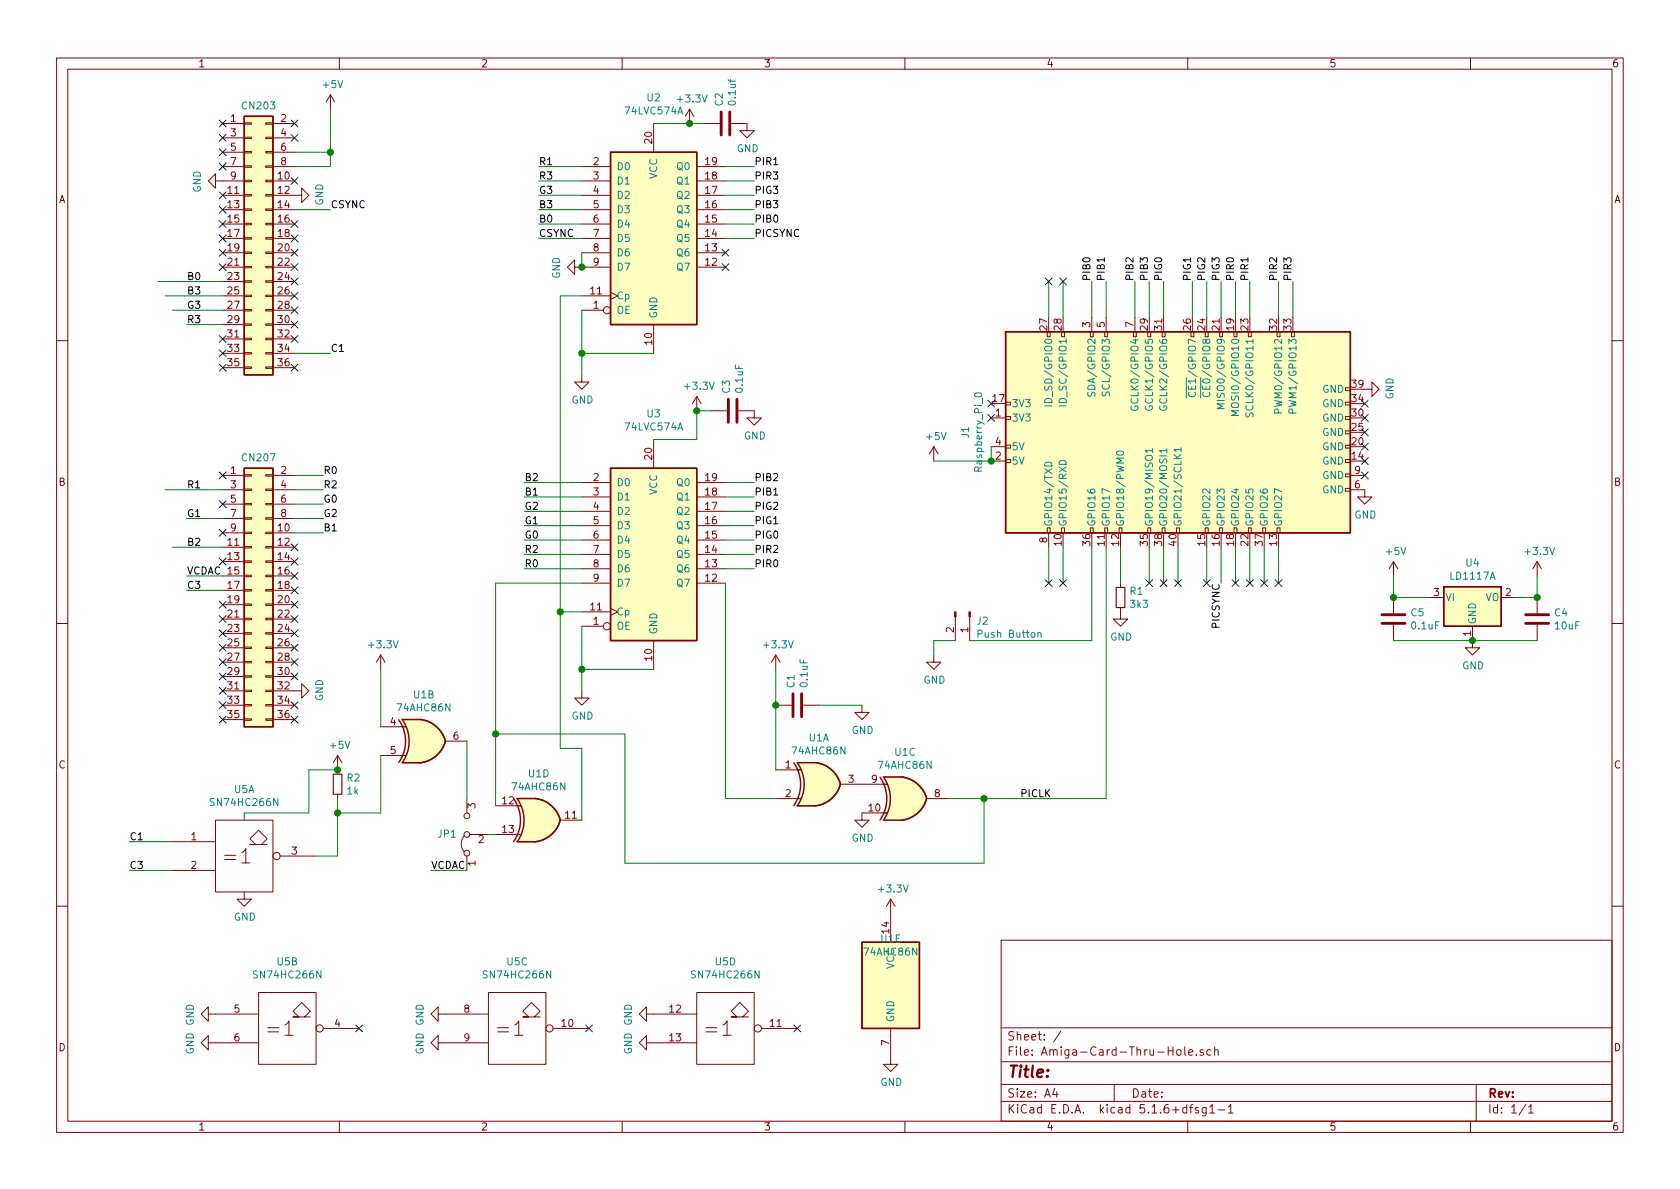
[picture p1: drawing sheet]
EESchema Schematic File Version 4
EELAYER 30 0
EELAYER END
$Descr A4 11693 8268
encoding utf-8
Sheet 1 1
Title ""
Date ""
Rev ""
Comp ""
Comment1 ""
Comment2 ""
Comment3 ""
Comment4 ""
$EndDescr
$Comp
L Connector_Generic:Conn_02x18_Odd_Even CN203
U 1 1
P 1750 1650
F 0 "CN203" H 1800 2575 50  0000 C CNN
F 1 "CN203" H 1800 2576 50  0001 C CNN
F 2 "Amiga:Amiga 2x18 Card Edge Male" H 1750 1650 50  0001 C CNN
F 3 "~" H 1750 1650 50  0001 C CNN
	1    1750 1650
	1    0    0    -1  
$EndComp
NoConn ~ 1550 3900
$Comp
L Connector_Generic:Conn_02x18_Odd_Even CN207
U 1 1
P 1750 4100
F 0 "CN207" H 1800 5025 50  0000 C CNN
F 1 "CN207" H 1800 5026 50  0001 C CNN
F 2 "Amiga:Amiga 2x18 Card Edge Male" H 1750 4100 50  0001 C CNN
F 3 "~" H 1750 4100 50  0001 C CNN
	1    1750 4100
	1    0    0    -1  
$EndComp
NoConn ~ 1550 5000
NoConn ~ 1550 4900
NoConn ~ 1550 4800
NoConn ~ 1550 4700
NoConn ~ 1550 4600
NoConn ~ 1550 4500
NoConn ~ 1550 4400
NoConn ~ 1550 4300
NoConn ~ 1550 4200
NoConn ~ 2050 5000
NoConn ~ 2050 4900
NoConn ~ 2050 4700
NoConn ~ 2050 4600
NoConn ~ 2050 4500
NoConn ~ 2050 4400
NoConn ~ 2050 4300
NoConn ~ 2050 4200
NoConn ~ 2050 4100
NoConn ~ 2050 4000
NoConn ~ 2050 3900
Wire Wire Line
	2050 3300 2250 3300
Wire Wire Line
	2050 3500 2250 3500
Text Label 1300 3400 0    50   ~ 0
R1
Wire Wire Line
	2050 3600 2250 3600
Wire Wire Line
	2050 3700 2250 3700
NoConn ~ 2050 3800
Text Label 1300 3800 0    50   ~ 0
B2
Text Label 1300 3600 0    50   ~ 0
G1
Wire Wire Line
	1550 3600 1300 3600
Wire Wire Line
	1550 4000 1300 4000
Text Label 1300 4000 0    50   ~ 0
VCDAC
Text Label 1300 1950 0    50   ~ 0
B0
Text Label 1300 2050 0    50   ~ 0
B3
Text Label 1300 2150 0    50   ~ 0
G3
Wire Wire Line
	1550 2250 1300 2250
Text Label 1300 2250 0    50   ~ 0
R3
Wire Wire Line
	2050 1450 2300 1450
Text Label 2300 1450 0    50   ~ 0
CSYNC
Text Label 2250 3300 0    50   ~ 0
R0
Text Label 2250 3500 0    50   ~ 0
G0
Text Label 2250 3600 0    50   ~ 0
G2
Text Label 2250 3700 0    50   ~ 0
B1
Wire Wire Line
	2050 1050 2300 1050
Wire Wire Line
	2050 1150 2300 1150
Wire Wire Line
	2300 1150 2300 1050
Wire Wire Line
	2300 1050 2300 750 
Connection ~ 2300 1050
$Comp
L power:+5V #PWR0102
U 1 1
P 2300 750
F 0 "#PWR0102" H 2300 600 50  0001 C CNN
F 1 "+5V" H 2315 923 50  0000 C CNN
F 2 "" H 2300 750 50  0001 C CNN
F 3 "" H 2300 750 50  0001 C CNN
	1    2300 750 
	1    0    0    -1  
$EndComp
NoConn ~ 1550 2550
NoConn ~ 1550 2450
NoConn ~ 1550 2350
NoConn ~ 1550 1850
NoConn ~ 1550 1750
NoConn ~ 1550 1650
NoConn ~ 1550 1550
NoConn ~ 1550 1450
NoConn ~ 1550 1350
NoConn ~ 1550 1150
NoConn ~ 1550 1050
NoConn ~ 1550 950 
NoConn ~ 1550 850 
NoConn ~ 2050 850 
NoConn ~ 2050 950 
NoConn ~ 2050 1250
NoConn ~ 2050 1550
NoConn ~ 2050 1650
NoConn ~ 2050 1750
NoConn ~ 2050 1850
NoConn ~ 2050 1950
NoConn ~ 2050 2050
NoConn ~ 2050 2150
NoConn ~ 2050 2550
NoConn ~ 2050 2350
NoConn ~ 2050 2250
Wire Wire Line
	4050 4350 4050 4650
Wire Wire Line
	4050 4650 4550 4650
Wire Wire Line
	4050 4650 4050 4800
Connection ~ 4050 4650
$Comp
L 74xx:74LS574 U2
U 1 1
P 4550 1650
F 0 "U2" H 4550 2631 50  0000 C CNN
F 1 "74LVC574A" H 4550 2540 50  0000 C CNN
F 2 "Package_DIP:DIP-20_W7.62mm_Socket" H 4550 1650 50  0001 C CNN
F 3 "http://www.ti.com/lit/gpn/sn74LS574" H 4550 1650 50  0001 C CNN
	1    4550 1650
	1    0    0    -1  
$EndComp
Wire Wire Line
	4050 2150 4050 2450
Wire Wire Line
	4550 2450 4050 2450
Connection ~ 4050 2450
Wire Wire Line
	4050 2450 4050 2600
$Comp
L power:GND #PWR0103
U 1 1
P 4050 2600
F 0 "#PWR0103" H 4050 2350 50  0001 C CNN
F 1 "GND" H 4055 2427 50  0000 C CNN
F 2 "" H 4050 2600 50  0001 C CNN
F 3 "" H 4050 2600 50  0001 C CNN
	1    4050 2600
	1    0    0    -1  
$EndComp
$Comp
L power:GND #PWR0104
U 1 1
P 4050 4800
F 0 "#PWR0104" H 4050 4550 50  0001 C CNN
F 1 "GND" H 4055 4627 50  0000 C CNN
F 2 "" H 4050 4800 50  0001 C CNN
F 3 "" H 4050 4800 50  0001 C CNN
	1    4050 4800
	1    0    0    -1  
$EndComp
Wire Wire Line
	1200 2150 1550 2150
Wire Wire Line
	1150 2050 1550 2050
$Comp
L 74xx:74LS574 U3
U 1 1
P 4550 3850
F 0 "U3" H 4550 4831 50  0000 C CNN
F 1 "74LVC574A" H 4550 4740 50  0000 C CNN
F 2 "Package_DIP:DIP-20_W7.62mm_Socket" H 4550 3850 50  0001 C CNN
F 3 "http://www.ti.com/lit/gpn/sn74LS574" H 4550 3850 50  0001 C CNN
	1    4550 3850
	1    0    0    -1  
$EndComp
Wire Wire Line
	1100 1950 1550 1950
Wire Wire Line
	4050 4250 3900 4250
Wire Wire Line
	4050 2050 3900 2050
Wire Wire Line
	3900 2050 3900 4250
$Comp
L power:GND #PWR0105
U 1 1
P 10250 4450
F 0 "#PWR0105" H 10250 4200 50  0001 C CNN
F 1 "GND" H 10255 4277 50  0000 C CNN
F 2 "" H 10250 4450 50  0001 C CNN
F 3 "" H 10250 4450 50  0001 C CNN
	1    10250 4450
	1    0    0    -1  
$EndComp
$Comp
L power:+5V #PWR0106
U 1 1
P 9700 4000
F 0 "#PWR0106" H 9700 3850 50  0001 C CNN
F 1 "+5V" H 9715 4173 50  0000 C CNN
F 2 "" H 9700 4000 50  0001 C CNN
F 3 "" H 9700 4000 50  0001 C CNN
	1    9700 4000
	1    0    0    -1  
$EndComp
$Comp
L Device:C C4
U 1 1
P 10700 4300
F 0 "C4" H 10815 4346 50  0000 L CNN
F 1 "10uF" H 10815 4255 50  0000 L CNN
F 2 "Capacitor_THT:C_Disc_D7.5mm_W4.4mm_P5.00mm" H 10738 4150 50  0001 C CNN
F 3 "~" H 10700 4300 50  0001 C CNN
	1    10700 4300
	1    0    0    -1  
$EndComp
$Comp
L Device:C C1
U 1 1
P 5550 4900
F 0 "C1" H 5665 4946 50  0000 L CNN
F 1 "0.1uF" H 5665 4855 50  0000 L CNN
F 2 "Capacitor_THT:C_Disc_D7.5mm_W4.4mm_P5.00mm" H 5588 4750 50  0001 C CNN
F 3 "~" H 5550 4900 50  0001 C CNN
	1    5550 4900
	0    -1   -1   0   
$EndComp
$Comp
L Device:C C2
U 1 1
P 5050 850
F 0 "C2" H 5165 896 50  0000 L CNN
F 1 "0.1uf" H 5165 805 50  0000 L CNN
F 2 "Capacitor_THT:C_Disc_D7.5mm_W4.4mm_P5.00mm" H 5088 700 50  0001 C CNN
F 3 "~" H 5050 850 50  0001 C CNN
	1    5050 850 
	0    -1   -1   0   
$EndComp
$Comp
L Device:C C3
U 1 1
P 5100 2850
F 0 "C3" H 5215 2896 50  0000 L CNN
F 1 "0.1uF" H 5215 2805 50  0000 L CNN
F 2 "Capacitor_THT:C_Disc_D7.5mm_W4.4mm_P5.00mm" H 5138 2700 50  0001 C CNN
F 3 "~" H 5100 2850 50  0001 C CNN
	1    5100 2850
	0    -1   -1   0   
$EndComp
$Comp
L power:+3.3V #PWR0107
U 1 1
P 10700 4000
F 0 "#PWR0107" H 10700 3850 50  0001 C CNN
F 1 "+3.3V" H 10715 4173 50  0000 C CNN
F 2 "" H 10700 4000 50  0001 C CNN
F 3 "" H 10700 4000 50  0001 C CNN
	1    10700 4000
	1    0    0    -1  
$EndComp
$Comp
L power:GND #PWR0108
U 1 1
P 5250 2850
F 0 "#PWR0108" H 5250 2600 50  0001 C CNN
F 1 "GND" H 5255 2677 50  0000 C CNN
F 2 "" H 5250 2850 50  0001 C CNN
F 3 "" H 5250 2850 50  0001 C CNN
	1    5250 2850
	1    0    0    -1  
$EndComp
$Comp
L power:+3.3V #PWR0109
U 1 1
P 4850 2850
F 0 "#PWR0109" H 4850 2700 50  0001 C CNN
F 1 "+3.3V" H 4865 3023 50  0000 C CNN
F 2 "" H 4850 2850 50  0001 C CNN
F 3 "" H 4850 2850 50  0001 C CNN
	1    4850 2850
	1    0    0    -1  
$EndComp
Wire Wire Line
	4550 850  4800 850 
$Comp
L power:GND #PWR0110
U 1 1
P 5200 850
F 0 "#PWR0110" H 5200 600 50  0001 C CNN
F 1 "GND" H 5205 677 50  0000 C CNN
F 2 "" H 5200 850 50  0001 C CNN
F 3 "" H 5200 850 50  0001 C CNN
	1    5200 850 
	1    0    0    -1  
$EndComp
$Comp
L power:+3.3V #PWR0111
U 1 1
P 4800 850
F 0 "#PWR0111" H 4800 700 50  0001 C CNN
F 1 "+3.3V" H 4815 1023 50  0000 C CNN
F 2 "" H 4800 850 50  0001 C CNN
F 3 "" H 4800 850 50  0001 C CNN
	1    4800 850 
	1    0    0    -1  
$EndComp
Connection ~ 4800 850 
Wire Wire Line
	4800 850  4900 850 
$Comp
L 74xx:74HC86 U1
U 1 1
P 5700 5450
F 0 "U1" H 5700 5775 50  0000 C CNN
F 1 "74AHC86N" H 5700 5684 50  0000 C CNN
F 2 "Package_DIP:DIP-14_W7.62mm_Socket" H 5700 5450 50  0001 C CNN
F 3 "http://www.ti.com/lit/gpn/sn74HC86" H 5700 5450 50  0001 C CNN
	1    5700 5450
	1    0    0    -1  
$EndComp
$Comp
L 74xx:74HC86 U1
U 2 1
P 2950 5150
F 0 "U1" H 2950 5475 50  0000 C CNN
F 1 "74AHC86N" H 2950 5384 50  0000 C CNN
F 2 "Package_DIP:DIP-14_W7.62mm_Socket" H 2950 5150 50  0001 C CNN
F 3 "http://www.ti.com/lit/gpn/sn74HC86" H 2950 5150 50  0001 C CNN
	2    2950 5150
	1    0    0    -1  
$EndComp
$Comp
L 74xx:74HC86 U1
U 3 1
P 6300 5550
F 0 "U1" H 6300 5875 50  0000 C CNN
F 1 "74AHC86N" H 6300 5784 50  0000 C CNN
F 2 "Package_DIP:DIP-14_W7.62mm_Socket" H 6300 5550 50  0001 C CNN
F 3 "http://www.ti.com/lit/gpn/sn74HC86" H 6300 5550 50  0001 C CNN
	3    6300 5550
	1    0    0    -1  
$EndComp
$Comp
L 74xx:74HC86 U1
U 4 1
P 3750 5700
F 0 "U1" H 3750 6025 50  0000 C CNN
F 1 "74AHC86N" H 3750 5934 50  0000 C CNN
F 2 "Package_DIP:DIP-14_W7.62mm_Socket" H 3750 5700 50  0001 C CNN
F 3 "http://www.ti.com/lit/gpn/sn74HC86" H 3750 5700 50  0001 C CNN
	4    3750 5700
	1    0    0    -1  
$EndComp
$Comp
L Jumper:Jumper_3_Bridged12 JP1
U 1 1
P 3250 5800
F 0 "JP1" V 3250 5867 50  0000 L CNN
F 1 "JP1" H 3250 5913 50  0001 C CNN
F 2 "Connector_PinHeader_2.54mm:PinHeader_1x03_P2.54mm_Vertical" H 3250 5800 50  0001 C CNN
F 3 "~" H 3250 5800 50  0001 C CNN
	1    3250 5800
	0    -1   -1   0   
$EndComp
Wire Wire Line
	3400 5800 3450 5800
Wire Wire Line
	3250 5550 3250 5150
Wire Wire Line
	2650 5050 2650 4650
$Comp
L power:+3.3V #PWR0112
U 1 1
P 2650 4650
F 0 "#PWR0112" H 2650 4500 50  0001 C CNN
F 1 "+3.3V" H 2665 4823 50  0000 C CNN
F 2 "" H 2650 4650 50  0001 C CNN
F 3 "" H 2650 4650 50  0001 C CNN
	1    2650 4650
	1    0    0    -1  
$EndComp
Wire Wire Line
	3450 4050 4050 4050
Wire Wire Line
	3900 4250 3900 5200
Wire Wire Line
	3900 5200 4050 5200
Wire Wire Line
	4050 5200 4050 5700
Connection ~ 3900 4250
Wire Wire Line
	1150 3400 1550 3400
$Comp
L power:+3.3V #PWR0113
U 1 1
P 5400 4650
F 0 "#PWR0113" H 5400 4500 50  0001 C CNN
F 1 "+3.3V" H 5415 4823 50  0000 C CNN
F 2 "" H 5400 4650 50  0001 C CNN
F 3 "" H 5400 4650 50  0001 C CNN
	1    5400 4650
	1    0    0    -1  
$EndComp
$Comp
L power:GND #PWR0114
U 1 1
P 6000 5650
F 0 "#PWR0114" H 6000 5400 50  0001 C CNN
F 1 "GND" H 6005 5477 50  0000 C CNN
F 2 "" H 6000 5650 50  0001 C CNN
F 3 "" H 6000 5650 50  0001 C CNN
	1    6000 5650
	1    0    0    -1  
$EndComp
Text Label 7100 5550 0    50   ~ 0
PICLK
Wire Wire Line
	6600 5550 6850 5550
Wire Wire Line
	3450 4050 3450 5100
Wire Wire Line
	3450 5100 4350 5100
Wire Wire Line
	4350 5100 4350 6000
Wire Wire Line
	4350 6000 6850 6000
Wire Wire Line
	6850 6000 6850 5550
Connection ~ 3450 5100
Wire Wire Line
	3450 5100 3450 5600
Connection ~ 6850 5550
Wire Wire Line
	5050 4050 5050 5550
Wire Wire Line
	5050 5550 5400 5550
Wire Wire Line
	5400 4900 5400 5350
Connection ~ 5400 4900
Wire Wire Line
	5400 4900 5400 4650
$Comp
L power:GND #PWR0115
U 1 1
P 6000 4900
F 0 "#PWR0115" H 6000 4650 50  0001 C CNN
F 1 "GND" H 6005 4727 50  0000 C CNN
F 2 "" H 6000 4900 50  0001 C CNN
F 3 "" H 6000 4900 50  0001 C CNN
	1    6000 4900
	1    0    0    -1  
$EndComp
Wire Wire Line
	5700 4900 6000 4900
Wire Wire Line
	2050 3400 2250 3400
Text Label 2250 3400 0    50   ~ 0
R2
Wire Wire Line
	4050 3950 3650 3950
Wire Wire Line
	4050 3850 3650 3850
Wire Wire Line
	4050 3750 3650 3750
Wire Wire Line
	4050 3650 3650 3650
Wire Wire Line
	4050 3550 3650 3550
Wire Wire Line
	4050 3450 3650 3450
Wire Wire Line
	4050 3350 3650 3350
Text Label 3650 3350 0    50   ~ 0
B2
Text Label 3650 3450 0    50   ~ 0
B1
Text Label 3650 3550 0    50   ~ 0
G2
Text Label 3650 3650 0    50   ~ 0
G1
Text Label 3650 3750 0    50   ~ 0
G0
Text Label 3650 3950 0    50   ~ 0
R0
Text Label 3650 3850 0    50   ~ 0
R2
$Comp
L power:GND #PWR0116
U 1 1
P 4050 1850
F 0 "#PWR0116" H 4050 1600 50  0001 C CNN
F 1 "GND" H 4055 1677 50  0000 C CNN
F 2 "" H 4050 1850 50  0001 C CNN
F 3 "" H 4050 1850 50  0001 C CNN
	1    4050 1850
	0    1    1    0   
$EndComp
$Comp
L power:GND #PWR0101
U 1 1
P 1550 1250
F 0 "#PWR0101" H 1550 1000 50  0001 C CNN
F 1 "GND" H 1555 1077 50  0000 C CNN
F 2 "" H 1550 1250 50  0001 C CNN
F 3 "" H 1550 1250 50  0001 C CNN
	1    1550 1250
	0    1    1    0   
$EndComp
$Comp
L power:GND #PWR0118
U 1 1
P 2050 1350
F 0 "#PWR0118" H 2050 1100 50  0001 C CNN
F 1 "GND" H 2055 1177 50  0000 C CNN
F 2 "" H 2050 1350 50  0001 C CNN
F 3 "" H 2050 1350 50  0001 C CNN
	1    2050 1350
	0    -1   -1   0   
$EndComp
$Comp
L power:GND #PWR0120
U 1 1
P 2050 4800
F 0 "#PWR0120" H 2050 4550 50  0001 C CNN
F 1 "GND" H 2055 4627 50  0000 C CNN
F 2 "" H 2050 4800 50  0001 C CNN
F 3 "" H 2050 4800 50  0001 C CNN
	1    2050 4800
	0    -1   -1   0   
$EndComp
NoConn ~ 1550 3300
Wire Wire Line
	4050 1750 4050 1850
Connection ~ 4050 1850
$Comp
L 74xx:74HC86 U1
U 5 1
P 6200 6850
F 0 "U1" H 6200 7175 50  0000 C CNN
F 1 "74AHC86N" H 6200 7084 50  0000 C CNN
F 2 "Package_DIP:DIP-14_W7.62mm_Socket" H 6200 6850 50  0001 C CNN
F 3 "http://www.ti.com/lit/gpn/sn74HC86" H 6200 6850 50  0001 C CNN
	5    6200 6850
	1    0    0    -1  
$EndComp
$Comp
L power:GND #PWR0119
U 1 1
P 6200 7350
F 0 "#PWR0119" H 6200 7100 50  0001 C CNN
F 1 "GND" H 6205 7177 50  0000 C CNN
F 2 "" H 6200 7350 50  0001 C CNN
F 3 "" H 6200 7350 50  0001 C CNN
	1    6200 7350
	1    0    0    -1  
$EndComp
$Comp
L power:+3.3V #PWR0121
U 1 1
P 6200 6350
F 0 "#PWR0121" H 6200 6200 50  0001 C CNN
F 1 "+3.3V" H 6215 6523 50  0000 C CNN
F 2 "" H 6200 6350 50  0001 C CNN
F 3 "" H 6200 6350 50  0001 C CNN
	1    6200 6350
	1    0    0    -1  
$EndComp
$Comp
L Connector:Raspberry_Pi_2_3 J1
U 1 1
P 8200 3000
F 0 "J1" H 8200 4481 50  0000 C CNN
F 1 "Raspberry_Pi_0" H 8200 4390 50  0000 C CNN
F 2 "Connector_PinSocket_2.54mm:PinSocket_2x20_P2.54mm_Vertical" H 8200 3000 50  0001 C CNN
F 3 "https://www.raspberrypi.org/documentation/hardware/raspberrypi/schematics/rpi_SCH_3bplus_1p0_reduced.pdf" H 8200 3000 50  0001 C CNN
	1    8200 3000
	0    -1   -1   0   
$EndComp
$Comp
L power:+5V #PWR0117
U 1 1
P 6500 3200
F 0 "#PWR0117" H 6500 3050 50  0001 C CNN
F 1 "+5V" H 6515 3373 50  0000 C CNN
F 2 "" H 6500 3200 50  0001 C CNN
F 3 "" H 6500 3200 50  0001 C CNN
	1    6500 3200
	1    0    0    -1  
$EndComp
Wire Wire Line
	6500 3200 6900 3200
Wire Wire Line
	6850 5550 7700 5550
Wire Wire Line
	7600 2200 7600 1950
Wire Wire Line
	7700 2200 7700 1950
Wire Wire Line
	7900 2200 7900 1950
Text Label 7600 1950 1    50   ~ 0
PIB0
Text Label 7700 1950 1    50   ~ 0
PIB1
Text Label 7900 1950 1    50   ~ 0
PIB2
Wire Wire Line
	8700 2200 8700 1950
Wire Wire Line
	8600 2200 8600 1950
Wire Wire Line
	8500 2200 8500 1950
Wire Wire Line
	8400 2200 8400 1950
Wire Wire Line
	8300 2200 8300 1950
Wire Wire Line
	8100 2200 8100 1950
Wire Wire Line
	8000 2200 8000 1950
Wire Wire Line
	9000 2200 9000 1950
Wire Wire Line
	8900 2200 8900 1950
Wire Wire Line
	7800 3800 7800 4050
Wire Wire Line
	8900 3800 8900 4050
Wire Wire Line
	8800 3800 8800 4050
Wire Wire Line
	8700 3800 8700 4050
Wire Wire Line
	8600 3800 8600 4050
Wire Wire Line
	8500 3800 8500 4050
Wire Wire Line
	8400 3800 8400 4050
Wire Wire Line
	8200 3800 8200 4050
Wire Wire Line
	8100 3800 8100 4050
Wire Wire Line
	8000 3800 8000 4050
Wire Wire Line
	7400 3800 7400 4050
Wire Wire Line
	7300 3800 7300 4050
NoConn ~ 6900 2800
NoConn ~ 6900 2900
NoConn ~ 8400 4050
NoConn ~ 8900 4050
Wire Wire Line
	7400 2200 7400 1950
Wire Wire Line
	7300 2200 7300 1950
NoConn ~ 7300 1950
NoConn ~ 8800 4050
NoConn ~ 8000 4050
NoConn ~ 7300 4050
NoConn ~ 7400 4050
NoConn ~ 8600 4050
NoConn ~ 8700 4050
NoConn ~ 7400 1950
NoConn ~ 8100 4050
NoConn ~ 8200 4050
$Comp
L Device:R_Small R1
U 1 1
P 7800 4150
F 0 "R1" H 7859 4196 50  0000 L CNN
F 1 "3k3" H 7859 4105 50  0000 L CNN
F 2 "Resistor_THT:R_Axial_DIN0204_L3.6mm_D1.6mm_P7.62mm_Horizontal" H 7800 4150 50  0001 C CNN
F 3 "~" H 7800 4150 50  0001 C CNN
	1    7800 4150
	1    0    0    -1  
$EndComp
$Comp
L power:GND #PWR0122
U 1 1
P 7800 4250
F 0 "#PWR0122" H 7800 4000 50  0001 C CNN
F 1 "GND" H 7805 4077 50  0000 C CNN
F 2 "" H 7800 4250 50  0001 C CNN
F 3 "" H 7800 4250 50  0001 C CNN
	1    7800 4250
	1    0    0    -1  
$EndComp
Wire Wire Line
	7700 3800 7700 5550
Wire Wire Line
	6900 3100 6900 3200
Connection ~ 6900 3200
$Comp
L power:GND #PWR0123
U 1 1
P 9500 3400
F 0 "#PWR0123" H 9500 3150 50  0001 C CNN
F 1 "GND" H 9505 3227 50  0000 C CNN
F 2 "" H 9500 3400 50  0001 C CNN
F 3 "" H 9500 3400 50  0001 C CNN
	1    9500 3400
	1    0    0    -1  
$EndComp
Text Label 8100 1950 1    50   ~ 0
PIG0
Text Label 8300 1950 1    50   ~ 0
PIG1
Text Label 8400 1950 1    50   ~ 0
PIG2
Text Label 8500 1950 1    50   ~ 0
PIG3
Text Label 8600 1950 1    50   ~ 0
PIR0
Text Label 8700 1950 1    50   ~ 0
PIR1
Text Label 8900 1950 1    50   ~ 0
PIR2
Text Label 9000 1950 1    50   ~ 0
PIR3
Text Label 8500 4050 3    50   ~ 0
PICSYNC
Wire Wire Line
	4850 2850 4950 2850
Wire Wire Line
	4550 3050 4850 3050
Wire Wire Line
	4850 3050 4850 2850
Connection ~ 4850 2850
Wire Wire Line
	5050 3350 5250 3350
Wire Wire Line
	5050 3450 5250 3450
Wire Wire Line
	5050 3550 5250 3550
Wire Wire Line
	5050 3650 5250 3650
Wire Wire Line
	5050 3750 5250 3750
Wire Wire Line
	5050 3850 5250 3850
Wire Wire Line
	5050 3950 5250 3950
Text Label 5250 3350 0    50   ~ 0
PIB2
Text Label 5250 3450 0    50   ~ 0
PIB1
Text Label 5250 3550 0    50   ~ 0
PIG2
Text Label 5250 3650 0    50   ~ 0
PIG1
Text Label 5250 3750 0    50   ~ 0
PIG0
Text Label 5250 3850 0    50   ~ 0
PIR2
Text Label 5250 3950 0    50   ~ 0
PIR0
Wire Wire Line
	5050 1650 5250 1650
Wire Wire Line
	5050 1550 5250 1550
Wire Wire Line
	5050 1450 5250 1450
Wire Wire Line
	5050 1350 5250 1350
Wire Wire Line
	5050 1250 5250 1250
Wire Wire Line
	5050 1150 5250 1150
NoConn ~ 5050 1750
NoConn ~ 5050 1850
Text Label 5250 1650 0    50   ~ 0
PICSYNC
Text Label 5250 1150 0    50   ~ 0
PIR1
Text Label 5250 1550 0    50   ~ 0
PIB0
Text Label 5250 1250 0    50   ~ 0
PIR3
Text Label 5250 1450 0    50   ~ 0
PIB3
Text Label 5250 1350 0    50   ~ 0
PIG3
Wire Wire Line
	1200 3800 1550 3800
Wire Wire Line
	4050 1650 3750 1650
Wire Wire Line
	4050 1550 3750 1550
Wire Wire Line
	4050 1450 3750 1450
Wire Wire Line
	4050 1350 3750 1350
Wire Wire Line
	4050 1250 3750 1250
Wire Wire Line
	4050 1150 3750 1150
Text Label 3750 1150 0    50   ~ 0
R1
Text Label 3750 1250 0    50   ~ 0
R3
Text Label 3750 1350 0    50   ~ 0
G3
Text Label 3750 1450 0    50   ~ 0
B3
Text Label 3750 1550 0    50   ~ 0
B0
Text Label 3750 1650 0    50   ~ 0
CSYNC
Text Label 8000 1950 1    50   ~ 0
PIB3
NoConn ~ 9500 3000
Wire Wire Line
	10700 4150 10700 4000
Wire Wire Line
	10550 4150 10700 4150
Connection ~ 10700 4150
Wire Wire Line
	10700 4450 10250 4450
Connection ~ 10250 4450
NoConn ~ 1550 3700
NoConn ~ 1550 3500
NoConn ~ 9500 2800
NoConn ~ 9500 2900
NoConn ~ 9500 3100
NoConn ~ 9500 3200
NoConn ~ 9500 3300
Wire Wire Line
	7600 3800 7600 4450
Wire Wire Line
	6500 4450 6500 4550
$Comp
L power:GND #PWR0124
U 1 1
P 6500 4550
F 0 "#PWR0124" H 6500 4300 50  0001 C CNN
F 1 "GND" H 6505 4377 50  0000 C CNN
F 2 "" H 6500 4550 50  0001 C CNN
F 3 "" H 6500 4550 50  0001 C CNN
	1    6500 4550
	1    0    0    -1  
$EndComp
$Comp
L power:GND #PWR0125
U 1 1
P 9500 2700
F 0 "#PWR0125" H 9500 2450 50  0001 C CNN
F 1 "GND" H 9505 2527 50  0000 C CNN
F 2 "" H 9500 2700 50  0001 C CNN
F 3 "" H 9500 2700 50  0001 C CNN
	1    9500 2700
	0    -1   -1   0   
$EndComp
Wire Wire Line
	6500 4450 6650 4450
$Comp
L Device:C C5
U 1 1
P 9700 4300
F 0 "C5" H 9815 4346 50  0000 L CNN
F 1 "0.1uF" H 9815 4255 50  0000 L CNN
F 2 "Capacitor_THT:C_Disc_D7.5mm_W4.4mm_P5.00mm" H 9738 4150 50  0001 C CNN
F 3 "~" H 9700 4300 50  0001 C CNN
	1    9700 4300
	1    0    0    -1  
$EndComp
Wire Wire Line
	9950 4150 9700 4150
Wire Wire Line
	9700 4000 9700 4150
Connection ~ 9700 4150
Wire Wire Line
	9700 4450 10250 4450
$Comp
L Regulator_Linear:LD1117S33TR_SOT223 U4
U 1 1
P 10250 4150
F 0 "U4" H 10250 4392 50  0000 C CNN
F 1 "LD1117A" H 10250 4301 50  0000 C CNN
F 2 "Package_TO_SOT_THT:TO-220-3_Horizontal_TabDown" H 10250 4350 50  0001 C CNN
F 3 "http://www.st.com/st-web-ui/static/active/en/resource/technical/document/datasheet/CD00000544.pdf" H 10350 3900 50  0001 C CNN
	1    10250 4150
	1    0    0    -1  
$EndComp
Wire Wire Line
	3250 6050 3000 6050
Text Label 3000 6050 0    50   ~ 0
VCDAC
Wire Wire Line
	1550 4100 1300 4100
Text Label 1300 4100 0    50   ~ 0
C3
Wire Wire Line
	2050 2450 2300 2450
Text Label 2300 2450 0    50   ~ 0
C1
$Comp
L power:GND #PWR0126
U 1 1
P 1700 6200
F 0 "#PWR0126" H 1700 5950 50  0001 C CNN
F 1 "GND" H 1705 6027 50  0000 C CNN
F 2 "" H 1700 6200 50  0001 C CNN
F 3 "" H 1700 6200 50  0001 C CNN
	1    1700 6200
	1    0    0    -1  
$EndComp
$Comp
L power:+5V #PWR0127
U 1 1
P 2350 5350
F 0 "#PWR0127" H 2350 5200 50  0001 C CNN
F 1 "+5V" H 2365 5523 50  0000 C CNN
F 2 "" H 2350 5350 50  0001 C CNN
F 3 "" H 2350 5350 50  0001 C CNN
	1    2350 5350
	1    0    0    -1  
$EndComp
Wire Wire Line
	2650 5250 2650 5650
Wire Wire Line
	1200 6050 900  6050
Wire Wire Line
	1200 5850 900  5850
$Comp
L power:GND #PWR0128
U 1 1
P 1500 7050
F 0 "#PWR0128" H 1500 6800 50  0001 C CNN
F 1 "GND" H 1505 6877 50  0000 C CNN
F 2 "" H 1500 7050 50  0001 C CNN
F 3 "" H 1500 7050 50  0001 C CNN
	1    1500 7050
	0    1    1    0   
$EndComp
$Comp
L power:GND #PWR0129
U 1 1
P 1500 7250
F 0 "#PWR0129" H 1500 7000 50  0001 C CNN
F 1 "GND" H 1505 7077 50  0000 C CNN
F 2 "" H 1500 7250 50  0001 C CNN
F 3 "" H 1500 7250 50  0001 C CNN
	1    1500 7250
	0    1    1    0   
$EndComp
$Comp
L power:GND #PWR0130
U 1 1
P 4550 7050
F 0 "#PWR0130" H 4550 6800 50  0001 C CNN
F 1 "GND" H 4555 6877 50  0000 C CNN
F 2 "" H 4550 7050 50  0001 C CNN
F 3 "" H 4550 7050 50  0001 C CNN
	1    4550 7050
	0    1    1    0   
$EndComp
$Comp
L power:GND #PWR0131
U 1 1
P 4550 7250
F 0 "#PWR0131" H 4550 7000 50  0001 C CNN
F 1 "GND" H 4555 7077 50  0000 C CNN
F 2 "" H 4550 7250 50  0001 C CNN
F 3 "" H 4550 7250 50  0001 C CNN
	1    4550 7250
	0    1    1    0   
$EndComp
$Comp
L power:GND #PWR0132
U 1 1
P 3100 7050
F 0 "#PWR0132" H 3100 6800 50  0001 C CNN
F 1 "GND" H 3105 6877 50  0000 C CNN
F 2 "" H 3100 7050 50  0001 C CNN
F 3 "" H 3100 7050 50  0001 C CNN
	1    3100 7050
	0    1    1    0   
$EndComp
$Comp
L power:GND #PWR0133
U 1 1
P 3100 7250
F 0 "#PWR0133" H 3100 7000 50  0001 C CNN
F 1 "GND" H 3105 7077 50  0000 C CNN
F 2 "" H 3100 7250 50  0001 C CNN
F 3 "" H 3100 7250 50  0001 C CNN
	1    3100 7250
	0    1    1    0   
$EndComp
Text Label 900  5850 0    50   ~ 0
C1
Text Label 900  6050 0    50   ~ 0
C3
$Comp
L 74xx_IEEE:74LS266 U5
U 1 1
P 1700 5950
F 0 "U5" H 1700 6416 50  0000 C CNN
F 1 "SN74HC266N" H 1700 6325 50  0000 C CNN
F 2 "Package_DIP:DIP-14_W7.62mm_Socket" H 1700 5950 50  0001 C CNN
F 3 "" H 1700 5950 50  0001 C CNN
	1    1700 5950
	1    0    0    -1  
$EndComp
$Comp
L 74xx_IEEE:74LS266 U5
U 2 1
P 2000 7150
F 0 "U5" H 2000 7616 50  0000 C CNN
F 1 "SN74HC266N" H 2000 7525 50  0000 C CNN
F 2 "Package_DIP:DIP-14_W7.62mm_Socket" H 2000 7150 50  0001 C CNN
F 3 "" H 2000 7150 50  0001 C CNN
	2    2000 7150
	1    0    0    -1  
$EndComp
$Comp
L 74xx_IEEE:74LS266 U5
U 3 1
P 3600 7150
F 0 "U5" H 3600 7616 50  0000 C CNN
F 1 "SN74HC266N" H 3600 7525 50  0000 C CNN
F 2 "Package_DIP:DIP-14_W7.62mm_Socket" H 3600 7150 50  0001 C CNN
F 3 "" H 3600 7150 50  0001 C CNN
	3    3600 7150
	1    0    0    -1  
$EndComp
NoConn ~ 2500 7150
NoConn ~ 4100 7150
$Comp
L 74xx_IEEE:74LS266 U5
U 4 1
P 5050 7150
F 0 "U5" H 5050 7616 50  0000 C CNN
F 1 "SN74HC266N" H 5050 7525 50  0000 C CNN
F 2 "Package_DIP:DIP-14_W7.62mm_Socket" H 5050 7150 50  0001 C CNN
F 3 "" H 5050 7150 50  0001 C CNN
	4    5050 7150
	1    0    0    -1  
$EndComp
NoConn ~ 5550 7150
$Comp
L Device:R_Small R2
U 1 1
P 2350 5450
F 0 "R2" H 2409 5496 50  0000 L CNN
F 1 "1k" H 2409 5405 50  0000 L CNN
F 2 "Resistor_THT:R_Axial_DIN0204_L3.6mm_D1.6mm_P7.62mm_Horizontal" H 2350 5450 50  0001 C CNN
F 3 "~" H 2350 5450 50  0001 C CNN
	1    2350 5450
	1    0    0    -1  
$EndComp
Wire Wire Line
	2350 5550 2350 5650
Wire Wire Line
	2350 5650 2650 5650
Wire Wire Line
	2200 5950 2350 5950
Wire Wire Line
	2350 5950 2350 5650
Connection ~ 2350 5650
Wire Wire Line
	1700 5700 1700 5650
Wire Wire Line
	1700 5650 2150 5650
Wire Wire Line
	2150 5650 2150 5350
Wire Wire Line
	2150 5350 2350 5350
Connection ~ 2350 5350
$Comp
L Connector:Conn_01x02_Male J2
U 1 1
P 6750 4250
F 0 "J2" V 6812 4294 50  0000 L CNN
F 1 "Push Button" V 6903 4294 50  0000 L CNN
F 2 "Connector_PinHeader_2.54mm:PinHeader_1x02_P2.54mm_Vertical" H 6750 4250 50  0001 C CNN
F 3 "~" H 6750 4250 50  0001 C CNN
	1    6750 4250
	0    1    1    0   
$EndComp
Wire Wire Line
	6750 4450 7600 4450
$EndSCHEMATC
